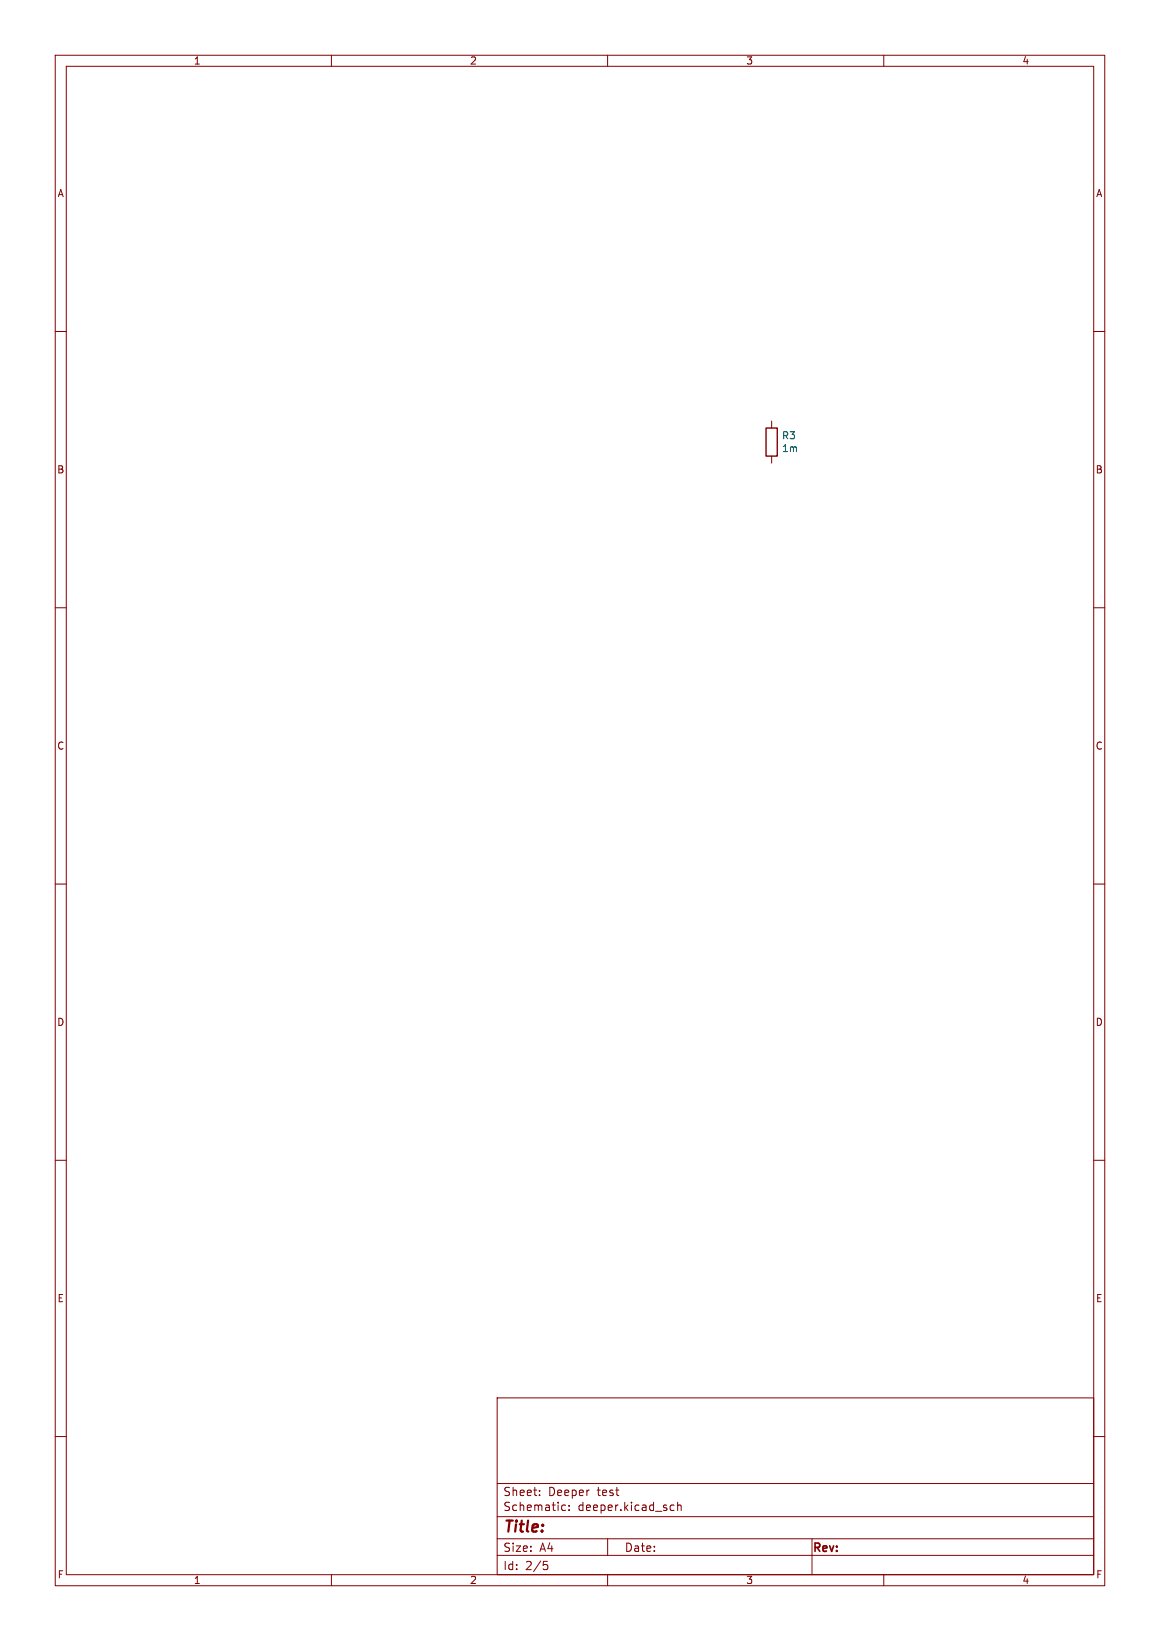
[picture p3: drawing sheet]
<svg xmlns="http://www.w3.org/2000/svg" width="210mm" height="297mm" viewBox="0 0 210 297" stroke-linecap="round" stroke-linejoin="round" font-family="sans-serif">
<g fill="none" stroke="#840000" stroke-width=".18">
<path d="M10 10h190v277h-190zM12 12h186v273h-186zM60 10v2M110 10v2M160 10v2M10 60h2M139.7 76.2v1.3M198 60h2M139.7 82.6v1.2M10 110h2M198 110h2M10 160h2"/>
<path d="M198 160h2M10 210h2M198 210h2M90 253h108v32h-108zM10 260h2M90 278.5h108M90 274.5h108M90 268.5h108M97.7 270.5v.2M97.7 269.8v.1M101.8 273.3h.6M101.8 272.5h.6"/>
<path d="M103 273.2v.2M103 272.5v.1M110 278.5v3M121.5 273.3h.5M121.5 272.5h.5M122.7 272.5l.2-.1 .3 .1 .1 .9M122.7 271.9v1.5M147 278.5v6.5M198 260h2M60 285v2M90 281.5h108M98.4 282.6h.7"/>
<path d="M98.5 283.2h.4l.3 .2-.2 .6-.5 .1M110 285v2M160 285v2"/>
</g>
<path d="M138.7 77.5h2v5.1h-2z" fill="none" stroke="#840000" stroke-width=".25"/>
<text font-size="2.8" fill="#840000" x="91" y="277.9">Title:</text>
<g font-size="2.1" fill="#840000">
<text x="91" y="273.7">Schematic:</text>
<text x="91" y="271">Sheet:</text>
<text x="99.2" y="271">Deeper</text>
<text x="104.6" y="273.7">deeper.kicad_sch</text>
<text x="108.2" y="271">test</text>
<text x="91" y="281.1">Size:</text>
<text x="97.7" y="281.1">A4</text>
<text x="113" y="281.1">Date:</text>
<text x="147" y="281.3">Rev:</text>
<text x="91" y="284.4">Id:</text>
<text x="95.1" y="284.4">2/5</text>
</g>
<g font-size="1.8" fill="#840000">
<text x="35" y="11.9">1</text>
<text x="85" y="11.9">2</text>
<text x="135" y="11.9">3</text>
<text x="185" y="11.9">4</text>
<text x="10.3" y="35.9">A</text>
<text x="198.4" y="35.9">A</text>
<text x="10.3" y="85.9">B</text>
<text x="198.3" y="85.9">B</text>
<text x="10.3" y="135.9">C</text>
<text x="198.3" y="135.9">C</text>
<text x="10.3" y="185.9">D</text>
<text x="198.3" y="185.9">D</text>
<text x="10.3" y="235.9">E</text>
<text x="198.3" y="235.9">E</text>
<text x="10.3" y="285.9">F</text>
<text x="35" y="286.9">1</text>
<text x="85" y="286.9">2</text>
<text x="135" y="286.9">3</text>
<text x="185" y="286.9">4</text>
<text x="198.4" y="285.9">F</text>
</g>
<g font-size="1.8" fill="#006464">
<text x="141.5" y="79.7">R3</text>
<text x="141.5" y="82">1m</text>
</g>
</svg>
